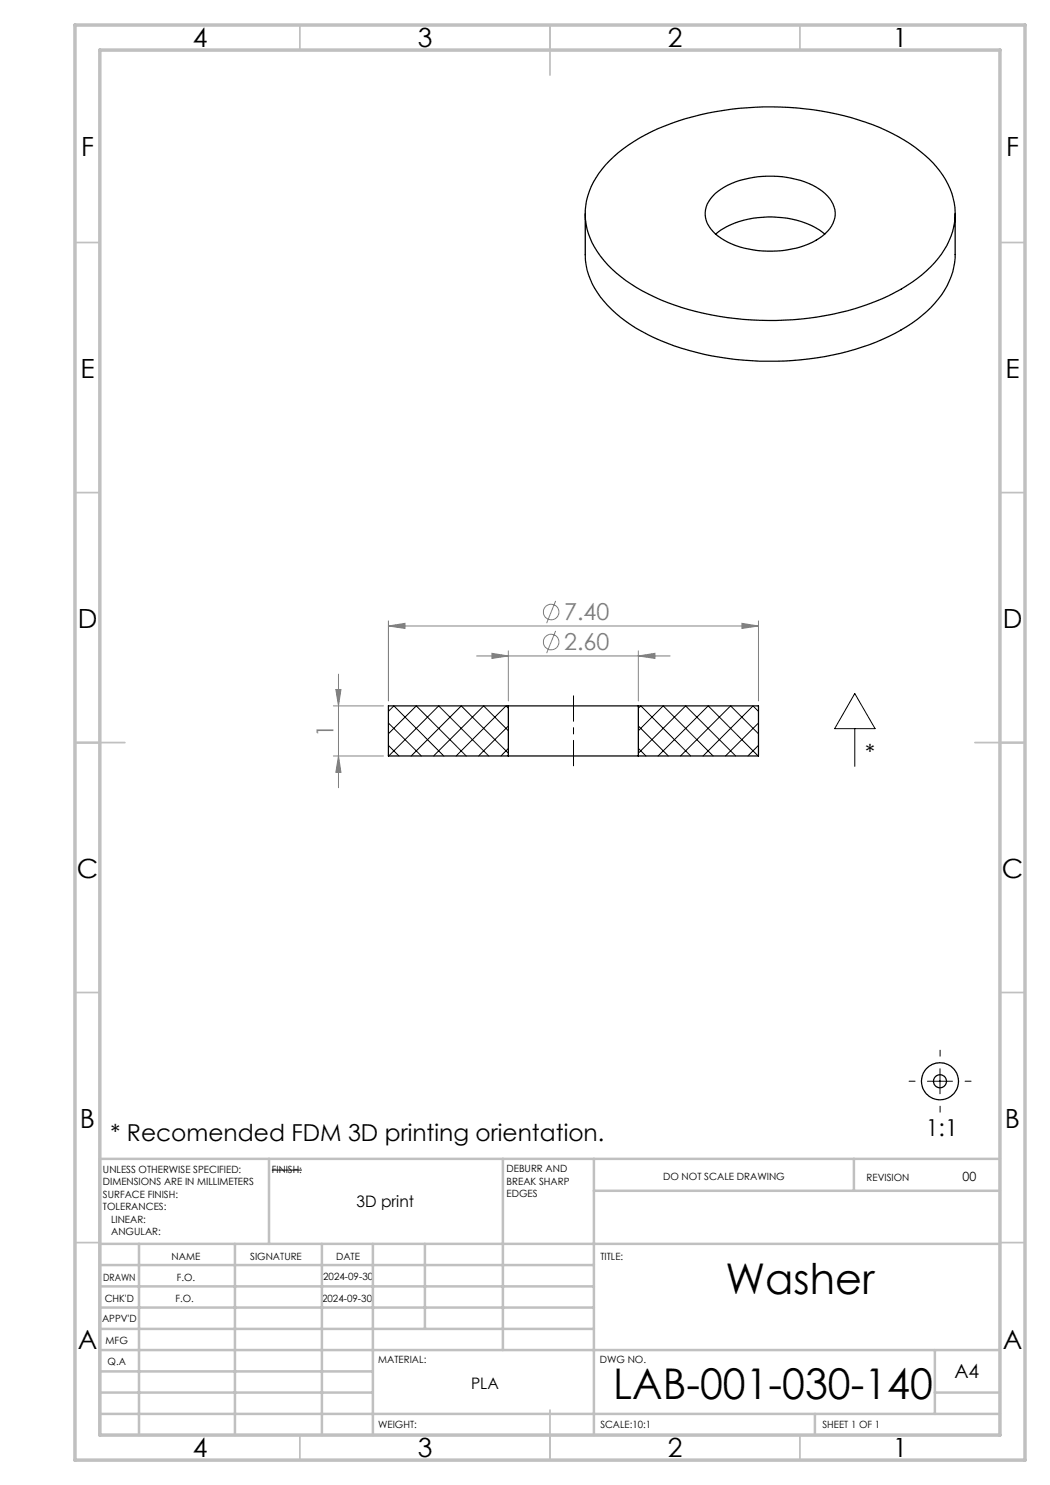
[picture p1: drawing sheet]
<svg xmlns="http://www.w3.org/2000/svg" width="210mm" height="297mm" viewBox="0 0 210 297" stroke-linecap="round" stroke-linejoin="round" font-family="sans-serif">
<g fill="none" stroke="#000" stroke-width=".2">
<path d="M171 138.7l4 7h-8.1zM77.7 142.3l1.1-1.1 10 10M77.7 146.8l5.6-5.6 9.9 10M77.7 149.1l2.1 2.1M77.7 144.6l6.6 6.6M77.8 151.2l9.9-10 10.1 10M101.7 150.6l-9.4-9.4-10.1 10M101.7 146.2l-5-5-10 10M101.7 141.6l-.5-.4-10 10M101.7 145.2l-6 6M101.7 149.7l-1.5 1.5M127.7 141.6l.5-.4 9.9 10"/>
<path d="M127.7 146.2l4.9-5 10 10M127.7 150.6l9.4-9.4 10 10M127.7 149.7l1.5 1.5M127.7 145.2l6 6M131.6 151.2l10-10 10 10M151.7 146.8l-5.6-5.6-10 10M151.7 142.3l-1.1-1.1-10 10M151.7 144.6l-6.6 6.6M151.7 149.1l-2.1 2.1M171 145.7v7.6M185.5 216.2h5M188 213.7v5.1"/>
<path d="M54.4 234h6"/>
</g>
<g fill="none" stroke="#000" stroke-width=".25">
<path d="M121.9 32.1a36.4 36.4 0 0 1 16.7-8.7 60.5 60.5 0 0 1 37.3 2.1 28.7 28.7 0 0 1 12.7 9.6 13.3 13.3 0 0 1-1 16.6 32.5 32.5 0 0 1-15.2 9.6 60.6 60.6 0 0 1-40.2-1.3 27.3 27.3 0 0 1-13.3-10.5 13.2 13.2 0 0 1 1.5-15.7zM143 38.7a17.3 17.3 0 0 1 12.5-3.4 15.3 15.3 0 0 1 10 3.9 4.9 4.9 0 0 1-.5 7.5 17.8 17.8 0 0 1-13.4 3.4 14.6 14.6 0 0 1-9-3.9 4.9 4.9 0 0 1 .4-7.5zM117.1 42.8v8.1a15.1 15.1 0 0 0 5.2 11 37.3 37.3 0 0 0 17 8.6 60 60 0 0 0 37.2-2.6 26.1 26.1 0 0 0 12.9-10.7l.4-.9a13.3 13.3 0 0 0 1.2-5.4v-8.1M143.1 46.8a18.1 18.1 0 0 1 13.4-3.3 16.1 16.1 0 0 1 8.5 3.3M101.7 141.2h26M101.7 151.2h26M101.7 141.2h-24v10h24M101.7 141.2v10M127.7 141.2h24v10h-24M127.7 141.2v10"/>
<circle cx="188" cy="216.2" r="1.3"/>
<circle cx="188" cy="216.3" r="3.7"/>
</g>
<g fill="none" stroke="#808080" stroke-width=".2">
<path d="M67.2 137.9h1l-.5 3.3zM67.7 134.8v22.7M77.7 125.2l3.3-.5v1zM77.7 124.2v16M77.7 125.2h74M95.3 131.2h38.7M98.4 130.7l3.3 .5-3.3 .5zM101.7 130.2v10M111.1 126.2l-1.8 4.4M111.1 120.2l-1.8 4.4M127.7 131.2l3.3-.5v1zM127.7 130.2v10"/>
<path d="M148.4 124.7l3.3 .5-3.3 .5zM151.7 124.2v16M66.7 141.2h10M66.7 151.2h10M67.7 151.2l.5 3.3h-1z"/>
<circle cx="110.2" cy="128.4" r="1.55"/>
<circle cx="110.2" cy="122.4" r="1.55"/>
</g>
<path d="M114.7 139.2v14" fill="none" stroke="#000" stroke-width=".2" stroke-dasharray="15.2 1.3 1.3 1.3" stroke-dashoffset="10.1"/>
<path d="M183 216.2h-1.2M188 211.2v-1.2M193 216.2h1.2M188 221.2v1.2" fill="none" stroke="#000" stroke-width=".2" stroke-dasharray="15.2 1.3 1.3 1.3"/>
<g fill="none" stroke="#c0c0c0" stroke-width=".35">
<path d="M60 5v5M110 5v10M160 5v5M15 48.5h5M200 48.5h5M15 98.5h5M200 98.5h5M15 148.5h10M195 148.5h10M15 198.5h5M200 198.5h5M15 248.5h5"/>
<path d="M200 248.5h5M60 287v5M110 282v10M160 287v5"/>
</g>
<g fill="none" stroke="#c0c0c0" stroke-width=".5">
<path d="M53.8 231.8v17M100.6 231.8v38.2M118.8 231.8v55.2M118.8 238.2h81.2M170.8 231.8v6.4M200 231.8h-180v55.2M20 248.8h180M20 257.3h98.8M20 253h98.8M27.8 248.8v38.2M47 248.8v38.2M64.4 248.8v38.2"/>
<path d="M74.6 248.8v38.2M85 248.8v17M20 265.8h98.8M20 261.5h98.8M20 278.5h54.6M20 274.3h54.6M20 270h180M187 278.5h13M187 270v12.8M20 282.8h180M163 282.8v4.2"/>
</g>
<path d="M15 5h190v287h-190zM20 10h180v277h-180z" fill="none" stroke="#c0c0c0" stroke-width=".7"/>
<g fill="#808080">
<path d="M98.4 130.7l3.3 .5-3.3 .5zM127.7 131.2l3.3-.5v1zM77.7 125.2l3.3-.5v1zM148.4 124.7l3.3 .5-3.3 .5z"/>
<path d="M67.2 137.9h1l-.5 3.3zM67.7 151.2l.5 3.3h-1z"/>
</g>
<g font-size="8.5">
<text x="145.1" y="258.8">Washer</text>
<text x="122.7" y="279.7">LAB-001-030-140</text>
</g>
<g font-size="5.3">
<text x="38.5" y="9.5">4</text>
<text x="83.5" y="9.5">3</text>
<text x="133.6" y="9.5">2</text>
<text x="178.6" y="9.5">1</text>
<text x="16.2" y="31.3">F</text>
<text x="201.2" y="31.3">F</text>
<text x="16.1" y="75.5">E</text>
<text x="201.1" y="75.5">E</text>
<text x="15.5" y="125.5">D</text>
<text x="200.5" y="125.5">D</text>
<text x="15.4" y="175.5">C</text>
<text x="200.4" y="175.5">C</text>
<text x="16" y="225.5">B</text>
<text x="201" y="225.5">B</text>
<text x="15.5" y="269.8">A</text>
<text x="200.5" y="269.8">A</text>
<text x="38.5" y="291.5">4</text>
<text x="83.5" y="291.5">3</text>
<text x="133.6" y="291.5">2</text>
<text x="178.6" y="291.5">1</text>
</g>
<g font-size="4.7" fill="#808080">
<text x="112.8" y="124.1">7.40</text>
<text x="112.8" y="130.1">2.60</text>
<text x="66.7" y="147.5" transform="rotate(-90 66.7 147.5)">1</text>
</g>
<g font-size="4.7">
<text x="173" y="152.2">*</text>
<text x="185.1" y="227.3">1:1</text>
<text x="22.1" y="228.1">* Recomended FDM 3D printing orientation.</text>
</g>
<text font-size="3.9" x="190.9" y="275.5">A4</text>
<g font-size="3.2">
<text x="71.3" y="241.4">3D print</text>
<text x="94.2" y="277.9">PLA</text>
</g>
<text font-size="2.5" x="192.5" y="236.1">00</text>
<g font-size="2">
<text x="20.6" y="234.6">UNLESS OTHERWISE SPECIFIED:</text>
<text x="20.6" y="237.1">DIMENSIONS ARE IN MILLIMETERS</text>
<text x="20.6" y="239.6">SURFACE FINISH:</text>
<text x="54.4" y="234.6">FINISH:</text>
<text x="101.3" y="234.5">DEBURR AND</text>
<text x="101.3" y="237">BREAK SHARP</text>
<text x="101.3" y="239.5">EDGES</text>
<text x="132.6" y="236">DO NOT SCALE DRAWING</text>
<text x="173.3" y="236.2">REVISION</text>
<text x="20.6" y="242.1">TOLERANCES:</text>
<text x="22.2" y="244.6">LINEAR:</text>
<text x="22.2" y="247.1">ANGULAR:</text>
<text x="34.3" y="252">NAME</text>
<text x="50" y="251.9">SIGNATURE</text>
<text x="67.2" y="251.9">DATE</text>
<text x="120.1" y="251.9">TITLE:</text>
<text x="20.6" y="256.1">DRAWN</text>
<text x="35.3" y="256.1">F.O.</text>
<text x="64.6" y="255.9">2024-09-30</text>
<text x="20.9" y="260.3">CHK'D</text>
<text x="35.1" y="260.3">F.O.</text>
<text x="64.4" y="260.3">2024-09-30</text>
<text x="20.4" y="264.4">APPV'D</text>
<text x="21.1" y="268.8">MFG</text>
<text x="21.5" y="273">Q.A</text>
<text x="75.6" y="272.5">MATERIAL:</text>
<text x="120" y="272.5">DWG NO.</text>
<text x="75.6" y="285.5">WEIGHT:</text>
<text x="120.1" y="285.6">SCALE:10:1</text>
<text x="164.5" y="285.6">SHEET 1 OF 1</text>
</g>
</svg>
